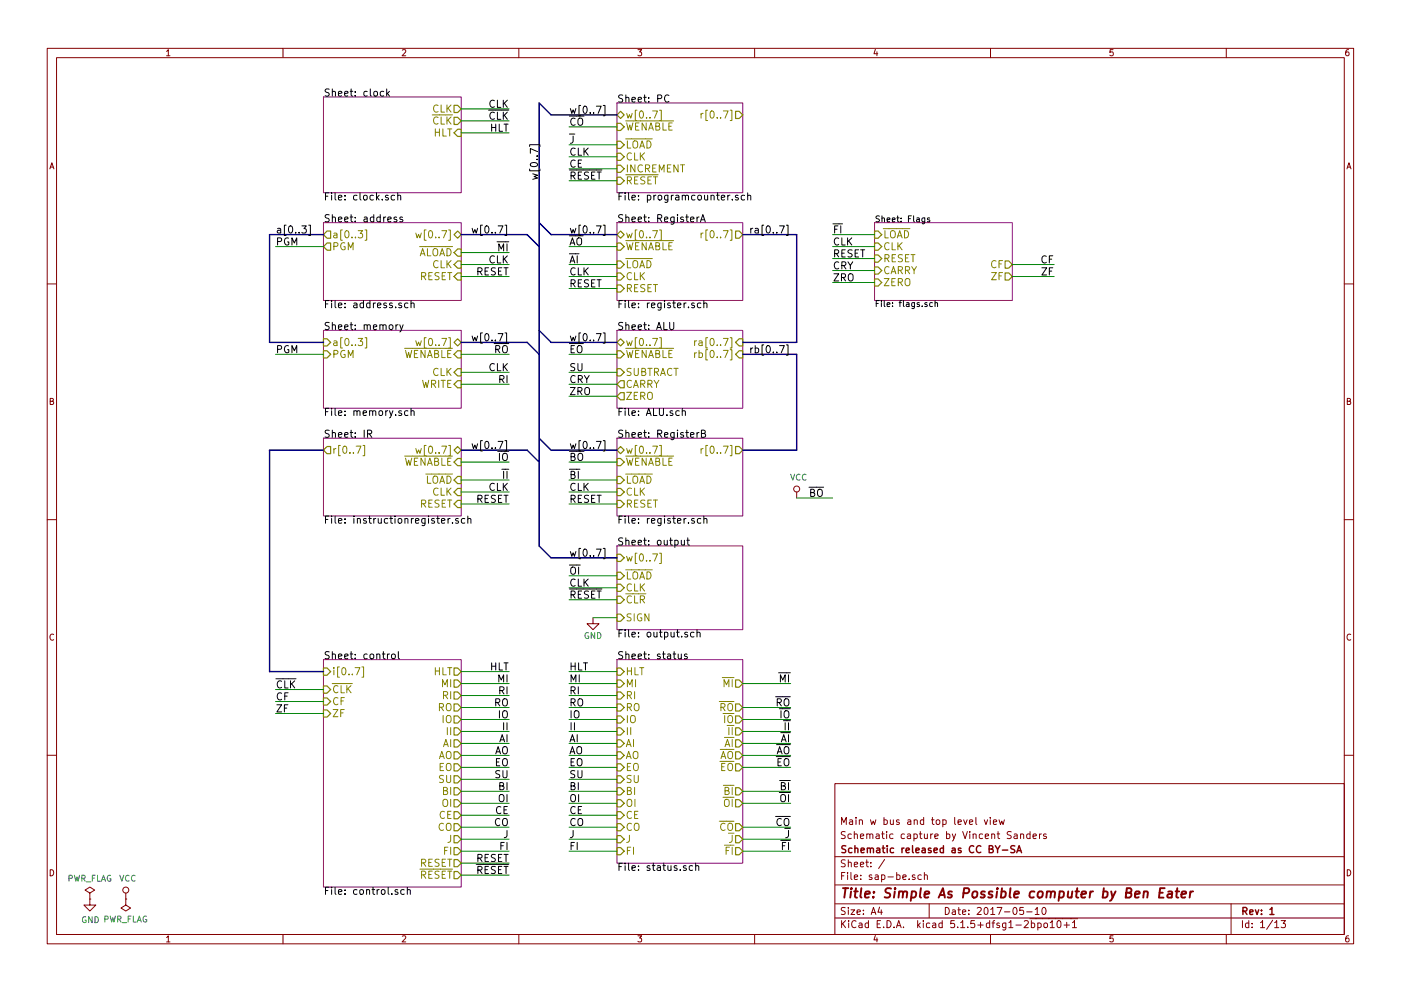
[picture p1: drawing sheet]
EESchema Schematic File Version 4
EELAYER 30 0
EELAYER END
$Descr A4 11693 8268
encoding utf-8
Sheet 1 13
Title "Simple As Possible computer by Ben Eater"
Date "2017-05-10"
Rev "1"
Comp "Schematic released as CC BY-SA"
Comment1 "Schematic capture by Vincent Sanders"
Comment2 "Main w bus and top level view"
Comment3 ""
Comment4 ""
$EndDescr
$Sheet
S 5150 2750 1050 650 
U 590C07A8
F0 "ALU" 60
F1 "ALU.sch" 60
F2 "SUBTRACT" I L 5150 3100 60 
F3 "~WENABLE" I L 5150 2950 60 
F4 "w[0..7]" T L 5150 2850 60 
F5 "CARRY" O L 5150 3200 60 
F6 "ZERO" O L 5150 3300 60 
F7 "rb[0..7]" I R 6200 2950 60 
F8 "ra[0..7]" I R 6200 2850 60 
$EndSheet
Text Label 4750 4000 0    60   ~ 0
~BI
Text Label 4750 3850 0    60   ~ 0
~BO
Text Label 4750 2200 0    60   ~ 0
~AI
Text Label 4750 2050 0    60   ~ 0
~AO
Text Label 4750 3100 0    60   ~ 0
SU
Text Label 4750 2950 0    60   ~ 0
~EO
$Sheet
S 2700 800  1150 800 
U 591AA1A6
F0 "clock" 60
F1 "clock.sch" 60
F2 "CLK" O R 3850 900 60 
F3 "HLT" I R 3850 1100 60 
F4 "~CLK" O R 3850 1000 60 
$EndSheet
Entry Bus Bus
	4500 1850 4600 1950
$Sheet
S 5150 3650 1050 650 
U 590AA801
F0 "RegisterB" 60
F1 "register.sch" 60
F2 "~LOAD" I L 5150 4000 60 
F3 "~WENABLE" I L 5150 3850 60 
F4 "w[0..7]" B L 5150 3750 60 
F5 "CLK" I L 5150 4100 60 
F6 "r[0..7]" O R 6200 3750 60 
F7 "RESET" I L 5150 4200 60 
$EndSheet
$Sheet
S 5150 1850 1050 650 
U 590A2A35
F0 "RegisterA" 60
F1 "register.sch" 60
F2 "~LOAD" I L 5150 2200 60 
F3 "w[0..7]" B L 5150 1950 60 
F4 "~WENABLE" I L 5150 2050 60 
F5 "CLK" I L 5150 2300 60 
F6 "r[0..7]" O R 6200 1950 60 
F7 "RESET" I L 5150 2400 60 
$EndSheet
Wire Bus Line
	6200 3750 6650 3750
Text Label 4750 4100 0    60   ~ 0
CLK
Entry Bus Bus
	4500 3650 4600 3750
Text Label 6600 6600 2    60   ~ 0
~BI
Text Label 4250 6500 2    60   ~ 0
SU
Text Label 6600 6400 2    60   ~ 0
~EO
Text Label 6600 6300 2    60   ~ 0
~AO
Text Label 6600 6200 2    60   ~ 0
~AI
Wire Wire Line
	3850 900  4250 900 
Text Label 4250 900  2    60   ~ 0
CLK
Text Label 4750 2300 0    60   ~ 0
CLK
Wire Bus Line
	6200 1950 6650 1950
Text Label 6250 1950 0    60   ~ 0
ra[0..7]
Entry Bus Bus
	4500 2750 4600 2850
Text Label 4500 1500 1    60   ~ 0
w[0..7]
Wire Bus Line
	6200 2850 6650 2850
Wire Bus Line
	6200 2950 6650 2950
Text Label 6250 2950 0    60   ~ 0
rb[0..7]
$Sheet
S 5150 850  1050 750 
U 5918B711
F0 "PC" 60
F1 "programcounter.sch" 60
F2 "~WENABLE" I L 5150 1050 60 
F3 "INCREMENT" I L 5150 1400 60 
F4 "~LOAD" I L 5150 1200 60 
F5 "w[0..7]" T L 5150 950 60 
F6 "CLK" I L 5150 1300 60 
F7 "r[0..7]" O R 6200 950 60 
F8 "~RESET" I L 5150 1500 60 
$EndSheet
Entry Bus Bus
	4500 850  4600 950 
Text Label 4750 1050 0    60   ~ 0
~CO
Text Label 4750 1200 0    60   ~ 0
~J
Text Label 4750 1400 0    60   ~ 0
CE
Text Label 6600 6900 2    60   ~ 0
~CO
Text Label 6600 7000 2    60   ~ 0
~J
Text Label 4250 6800 2    60   ~ 0
CE
Text Label 4750 3200 0    60   ~ 0
CRY
Text Label 2300 5850 0    60   ~ 0
CF
$Sheet
S 5150 4550 1050 700 
U 591ACD24
F0 "output" 60
F1 "output.sch" 60
F2 "CLK" I L 5150 4900 60 
F3 "~CLR" I L 5150 5000 60 
F4 "SIGN" I L 5150 5150 60 
F5 "w[0..7]" I L 5150 4650 60 
F6 "~LOAD" I L 5150 4800 60 
$EndSheet
$Sheet
S 2700 2750 1150 650 
U 591ACDBD
F0 "memory" 60
F1 "memory.sch" 60
F2 "w[0..7]" T R 3850 2850 60 
F3 "CLK" I R 3850 3100 60 
F4 "~WENABLE" I R 3850 2950 60 
F5 "WRITE" I R 3850 3200 60 
F6 "PGM" I L 2700 2950 60 
F7 "a[0..3]" I L 2700 2850 60 
$EndSheet
$Sheet
S 2700 5500 1150 1900
U 591ACE0B
F0 "control" 60
F1 "control.sch" 60
F2 "~CLK" I L 2700 5750 60 
F3 "i[0..7]" I L 2700 5600 60 
F4 "HLT" O R 3850 5600 60 
F5 "MI" O R 3850 5700 60 
F6 "RI" O R 3850 5800 60 
F7 "RO" O R 3850 5900 60 
F8 "IO" O R 3850 6000 60 
F9 "II" O R 3850 6100 60 
F10 "AI" O R 3850 6200 60 
F11 "AO" O R 3850 6300 60 
F12 "EO" O R 3850 6400 60 
F13 "SU" O R 3850 6500 60 
F14 "BI" O R 3850 6600 60 
F15 "OI" O R 3850 6700 60 
F16 "CE" O R 3850 6800 60 
F17 "CO" O R 3850 6900 60 
F18 "J" O R 3850 7000 60 
F19 "RESET" O R 3850 7200 60 
F20 "~RESET" O R 3850 7300 60 
F21 "FI" O R 3850 7100 60 
F22 "CF" I L 2700 5850 60 
F23 "ZF" I L 2700 5950 60 
$EndSheet
Text Label 4750 1300 0    60   ~ 0
CLK
$Sheet
S 2700 3650 1150 650 
U 5913390B
F0 "IR" 60
F1 "instructionregister.sch" 60
F2 "~LOAD" I R 3850 4000 60 
F3 "~WENABLE" I R 3850 3850 60 
F4 "w[0..7]" T R 3850 3750 60 
F5 "CLK" I R 3850 4100 60 
F6 "r[0..7]" O L 2700 3750 60 
F7 "RESET" I R 3850 4200 60 
$EndSheet
Entry Bus Bus
	4400 3750 4500 3850
Wire Bus Line
	3850 3750 4400 3750
Wire Wire Line
	3850 4000 4250 4000
Wire Wire Line
	4250 4100 3850 4100
Wire Wire Line
	4250 4200 3850 4200
Text Label 4250 4100 2    60   ~ 0
CLK
Wire Wire Line
	4250 3850 3850 3850
Text Label 4250 3850 2    60   ~ 0
~IO
Text Label 4250 4000 2    60   ~ 0
~II
Text Label 4750 4800 0    60   ~ 0
~OI
Text Label 4750 4900 0    60   ~ 0
CLK
Entry Bus Bus
	4500 4550 4600 4650
$Sheet
S 5150 5500 1050 1700
U 5912F997
F0 "status" 60
F1 "status.sch" 60
F2 "HLT" I L 5150 5600 60 
F3 "~MI" O R 6200 5700 60 
F4 "MI" I L 5150 5700 60 
F5 "RI" I L 5150 5800 60 
F6 "RO" I L 5150 5900 60 
F7 "~RO" O R 6200 5900 60 
F8 "~IO" O R 6200 6000 60 
F9 "IO" I L 5150 6000 60 
F10 "II" I L 5150 6100 60 
F11 "~II" O R 6200 6100 60 
F12 "~AI" O R 6200 6200 60 
F13 "AI" I L 5150 6200 60 
F14 "AO" I L 5150 6300 60 
F15 "~AO" O R 6200 6300 60 
F16 "~EO" O R 6200 6400 60 
F17 "EO" I L 5150 6400 60 
F18 "SU" I L 5150 6500 60 
F19 "BI" I L 5150 6600 60 
F20 "~BI" O R 6200 6600 60 
F21 "OI" I L 5150 6700 60 
F22 "CE" I L 5150 6800 60 
F23 "CO" I L 5150 6900 60 
F24 "J" I L 5150 7000 60 
F25 "~CO" O R 6200 6900 60 
F26 "~J" O R 6200 7000 60 
F27 "FI" I L 5150 7100 60 
F28 "~FI" O R 6200 7100 60 
F29 "~OI" O R 6200 6700 60 
$EndSheet
Wire Wire Line
	3850 1100 4250 1100
Text Label 4250 1100 2    60   ~ 0
HLT
Text Label 6600 6100 2    60   ~ 0
~II
Text Label 6600 6000 2    60   ~ 0
~IO
Wire Wire Line
	3850 1000 4250 1000
Text Label 4250 1000 2    60   ~ 0
~CLK
Wire Bus Line
	2700 3750 2250 3750
Wire Bus Line
	2250 5600 2700 5600
Text Label 2300 5750 0    60   ~ 0
~CLK
Wire Wire Line
	3850 5600 4250 5600
Wire Wire Line
	3850 5700 4250 5700
Wire Wire Line
	3850 5800 4250 5800
Wire Wire Line
	3850 5900 4250 5900
Wire Wire Line
	3850 6000 4250 6000
Wire Wire Line
	3850 6100 4250 6100
Wire Wire Line
	3850 6200 4250 6200
Wire Wire Line
	3850 6300 4250 6300
Wire Wire Line
	3850 6400 4250 6400
Wire Wire Line
	3850 6500 4250 6500
Wire Wire Line
	3850 6600 4250 6600
Wire Wire Line
	3850 6700 4250 6700
Wire Wire Line
	3850 6800 4250 6800
Wire Wire Line
	3850 6900 4250 6900
Wire Wire Line
	3850 7000 4250 7000
Text Label 4750 6500 0    60   ~ 0
SU
Text Label 4750 6800 0    60   ~ 0
CE
Text Label 4250 7000 2    60   ~ 0
J
Text Label 4750 7000 0    60   ~ 0
J
Text Label 4250 6900 2    60   ~ 0
CO
Text Label 4750 6900 0    60   ~ 0
CO
Text Label 4250 5600 2    60   ~ 0
HLT
Text Label 4750 5600 0    60   ~ 0
HLT
Text Label 4250 5700 2    60   ~ 0
MI
Text Label 4250 5800 2    60   ~ 0
RI
Text Label 4250 5900 2    60   ~ 0
RO
Text Label 4250 6000 2    60   ~ 0
IO
Text Label 4250 6100 2    60   ~ 0
II
Text Label 4250 6200 2    60   ~ 0
AI
Text Label 4250 6300 2    60   ~ 0
AO
Text Label 4250 6400 2    60   ~ 0
EO
Text Label 4250 6600 2    60   ~ 0
BI
Text Label 4250 6700 2    60   ~ 0
OI
Text Label 4750 5700 0    60   ~ 0
MI
Text Label 4750 5800 0    60   ~ 0
RI
Text Label 4750 5900 0    60   ~ 0
RO
Text Label 4750 6000 0    60   ~ 0
IO
Text Label 4750 6100 0    60   ~ 0
II
Text Label 4750 6200 0    60   ~ 0
AI
Text Label 4750 6300 0    60   ~ 0
AO
Text Label 4750 6400 0    60   ~ 0
EO
Text Label 4750 6600 0    60   ~ 0
BI
Text Label 4750 6700 0    60   ~ 0
OI
Text Label 6600 5700 2    60   ~ 0
~MI
Wire Bus Line
	3850 2850 4400 2850
Entry Bus Bus
	4400 2850 4500 2950
Wire Wire Line
	4250 2950 3850 2950
Wire Wire Line
	4250 2100 3850 2100
Wire Wire Line
	4250 3100 3850 3100
Wire Wire Line
	4250 3200 3850 3200
Text Label 4250 2950 2    60   ~ 0
~RO
Text Label 4250 2100 2    60   ~ 0
~MI
Text Label 4250 3100 2    60   ~ 0
CLK
Text Label 4250 3200 2    60   ~ 0
RI
Text Label 4750 950  0    60   ~ 0
w[0..7]
Text Label 4750 1950 0    60   ~ 0
w[0..7]
Text Label 4750 2850 0    60   ~ 0
w[0..7]
Text Label 4750 3750 0    60   ~ 0
w[0..7]
Text Label 4750 4650 0    60   ~ 0
w[0..7]
Text Label 4250 3750 2    60   ~ 0
w[0..7]
Text Label 4250 2850 2    60   ~ 0
w[0..7]
Text Label 4750 1500 0    60   ~ 0
~RESET
Text Label 4750 2400 0    60   ~ 0
RESET
Text Label 4750 4200 0    60   ~ 0
RESET
Text Label 4250 4200 2    60   ~ 0
RESET
Text Label 4750 5000 0    60   ~ 0
~RESET
Wire Wire Line
	3850 7200 4250 7200
Wire Wire Line
	3850 7300 4250 7300
Text Label 4250 7200 2    60   ~ 0
RESET
Text Label 4250 7300 2    60   ~ 0
~RESET
$Sheet
S 7300 1850 1150 650 
U 5ACF3A97
F0 "Flags" 50
F1 "flags.sch" 50
F2 "~LOAD" I L 7300 1950 60 
F3 "CLK" I L 7300 2050 60 
F4 "RESET" I L 7300 2150 60 
F5 "CARRY" I L 7300 2250 60 
F6 "ZERO" I L 7300 2350 60 
F7 "CF" O R 8450 2200 60 
F8 "ZF" O R 8450 2300 60 
$EndSheet
Wire Wire Line
	4250 7100 3850 7100
Text Label 4250 7100 2    60   ~ 0
FI
Text Label 2300 5950 0    60   ~ 0
ZF
Text Label 4750 3300 0    60   ~ 0
ZRO
Text Label 4750 7100 0    60   ~ 0
FI
Text Label 6600 7100 2    60   ~ 0
~FI
Wire Wire Line
	6950 1950 7300 1950
Wire Wire Line
	6950 2050 7300 2050
Wire Wire Line
	6950 2150 7300 2150
Wire Wire Line
	6950 2250 7300 2250
Wire Wire Line
	6950 2350 7300 2350
Wire Wire Line
	8800 2200 8450 2200
Wire Wire Line
	8800 2300 8450 2300
Text Label 6950 1950 0    60   ~ 0
~FI
Text Label 6950 2050 0    60   ~ 0
CLK
Text Label 6950 2150 0    60   ~ 0
RESET
Text Label 6950 2250 0    60   ~ 0
CRY
Text Label 6950 2350 0    60   ~ 0
ZRO
Text Label 8800 2200 2    60   ~ 0
CF
Text Label 8800 2300 2    60   ~ 0
ZF
$Comp
L power:GND #PWR01
U 1 1
P 750 7500
F 0 "#PWR01" H 750 7250 50  0001 C CNN
F 1 "GND" H 755 7327 50  0000 C CNN
F 2 "" H 750 7500 50  0001 C CNN
F 3 "" H 750 7500 50  0001 C CNN
	1    750  7500
	1    0    0    -1  
$EndComp
$Comp
L power:PWR_FLAG #FLG01
U 1 1
P 750 7500
F 0 "#FLG01" H 750 7575 50  0001 C CNN
F 1 "PWR_FLAG" H 750 7673 50  0000 C CNN
F 2 "" H 750 7500 50  0001 C CNN
F 3 "~" H 750 7500 50  0001 C CNN
	1    750  7500
	1    0    0    -1  
$EndComp
$Comp
L power:VCC #PWR02
U 1 1
P 1050 7500
F 0 "#PWR02" H 1050 7350 50  0001 C CNN
F 1 "VCC" H 1067 7673 50  0000 C CNN
F 2 "" H 1050 7500 50  0001 C CNN
F 3 "" H 1050 7500 50  0001 C CNN
	1    1050 7500
	1    0    0    -1  
$EndComp
$Comp
L power:PWR_FLAG #FLG02
U 1 1
P 1050 7500
F 0 "#FLG02" H 1050 7575 50  0001 C CNN
F 1 "PWR_FLAG" H 1050 7673 50  0000 C CNN
F 2 "" H 1050 7500 50  0001 C CNN
F 3 "~" H 1050 7500 50  0001 C CNN
	1    1050 7500
	-1   0    0    1   
$EndComp
$Comp
L power:GND #PWR03
U 1 1
P 4950 5150
F 0 "#PWR03" H 4950 4900 50  0001 C CNN
F 1 "GND" H 4950 5000 50  0000 C CNN
F 2 "" H 4950 5150 50  0001 C CNN
F 3 "" H 4950 5150 50  0001 C CNN
	1    4950 5150
	1    0    0    -1  
$EndComp
$Sheet
S 2700 1850 1150 650 
U 60D477FB
F0 "address" 60
F1 "address.sch" 60
F2 "w[0..7]" T R 3850 1950 60 
F3 "CLK" I R 3850 2200 60 
F4 "~ALOAD" I R 3850 2100 60 
F5 "RESET" I R 3850 2300 60 
F6 "a[0..3]" O L 2700 1950 60 
F7 "PGM" O L 2700 2050 60 
$EndSheet
Wire Bus Line
	3850 1950 4400 1950
Entry Bus Bus
	4400 1950 4500 2050
Text Label 4250 1950 2    60   ~ 0
w[0..7]
Wire Wire Line
	4250 2200 3850 2200
Wire Wire Line
	4250 2300 3850 2300
Text Label 4250 2200 2    60   ~ 0
CLK
Text Label 4250 2300 2    60   ~ 0
RESET
Wire Bus Line
	2700 1950 2250 1950
Wire Bus Line
	2250 2850 2700 2850
Text Label 2300 1950 0    60   ~ 0
a[0..3]
Wire Wire Line
	2300 2050 2700 2050
Wire Wire Line
	2300 2950 2700 2950
Text Label 2300 2950 0    60   ~ 0
PGM
Text Label 2300 2050 0    60   ~ 0
PGM
Wire Wire Line
	4750 5600 5150 5600
Wire Wire Line
	4750 5700 5150 5700
Wire Wire Line
	4750 5800 5150 5800
Wire Wire Line
	4750 5900 5150 5900
Wire Wire Line
	4750 6000 5150 6000
Wire Wire Line
	4750 6100 5150 6100
Wire Wire Line
	4750 6200 5150 6200
Wire Wire Line
	4750 6300 5150 6300
Wire Wire Line
	4750 6400 5150 6400
Wire Wire Line
	4750 6500 5150 6500
Wire Wire Line
	4750 6600 5150 6600
Wire Wire Line
	4750 6700 5150 6700
Wire Wire Line
	4750 6800 5150 6800
Wire Wire Line
	4750 6900 5150 6900
Wire Wire Line
	4750 7000 5150 7000
Wire Wire Line
	4750 7100 5150 7100
Wire Wire Line
	2300 5950 2700 5950
Wire Wire Line
	2300 5850 2700 5850
Wire Wire Line
	2300 5750 2700 5750
Text Label 6600 5900 2    60   ~ 0
~RO
Wire Wire Line
	6600 5700 6200 5700
Wire Wire Line
	6200 5900 6600 5900
Wire Wire Line
	6600 6000 6200 6000
Wire Wire Line
	6200 6100 6600 6100
Wire Wire Line
	6600 6200 6200 6200
Wire Wire Line
	6200 6300 6600 6300
Wire Wire Line
	6600 6400 6200 6400
Wire Wire Line
	6200 6600 6600 6600
Wire Wire Line
	6600 6900 6200 6900
Wire Wire Line
	6600 7000 6200 7000
Wire Wire Line
	6200 7100 6600 7100
Wire Wire Line
	4950 5150 5150 5150
Wire Wire Line
	4750 5000 5150 5000
Wire Wire Line
	4750 4900 5150 4900
Wire Wire Line
	4750 4800 5150 4800
Wire Bus Line
	4600 4650 5150 4650
Wire Bus Line
	4600 3750 5150 3750
Wire Bus Line
	4600 2850 5150 2850
Wire Bus Line
	4600 1950 5150 1950
Wire Bus Line
	4600 950  5150 950 
Wire Wire Line
	4750 4200 5150 4200
Wire Wire Line
	4750 4100 5150 4100
Wire Wire Line
	4750 4000 5150 4000
Wire Wire Line
	4750 3850 5150 3850
Wire Wire Line
	4750 3300 5150 3300
Wire Wire Line
	4750 3200 5150 3200
Wire Wire Line
	4750 3100 5150 3100
Wire Wire Line
	4750 2950 5150 2950
Wire Wire Line
	4750 2050 5150 2050
Wire Wire Line
	4750 2200 5150 2200
Wire Wire Line
	4750 2300 5150 2300
Wire Wire Line
	4750 2400 5150 2400
Wire Wire Line
	4750 1500 5150 1500
Wire Wire Line
	4750 1400 5150 1400
Wire Wire Line
	4750 1300 5150 1300
Wire Wire Line
	4750 1200 5150 1200
Wire Wire Line
	4750 1050 5150 1050
Wire Bus Line
	6650 1950 6650 2850
Wire Bus Line
	6650 2950 6650 3750
Wire Bus Line
	2250 1950 2250 2850
Wire Bus Line
	2250 3750 2250 5600
$Comp
L power:VCC #PWR04
U 1 1
P 6650 4150
F 0 "#PWR04" H 6650 4000 50  0001 C CNN
F 1 "VCC" H 6667 4323 50  0000 C CNN
F 2 "" H 6650 4150 50  0001 C CNN
F 3 "" H 6650 4150 50  0001 C CNN
	1    6650 4150
	1    0    0    -1  
$EndComp
Wire Wire Line
	6650 4150 6950 4150
Text Label 6750 4150 0    60   ~ 0
~BO
Wire Wire Line
	6600 6700 6200 6700
Wire Bus Line
	4500 850  4500 4550
Text Label 6600 6700 2    60   ~ 0
~OI
$EndSCHEMATC
